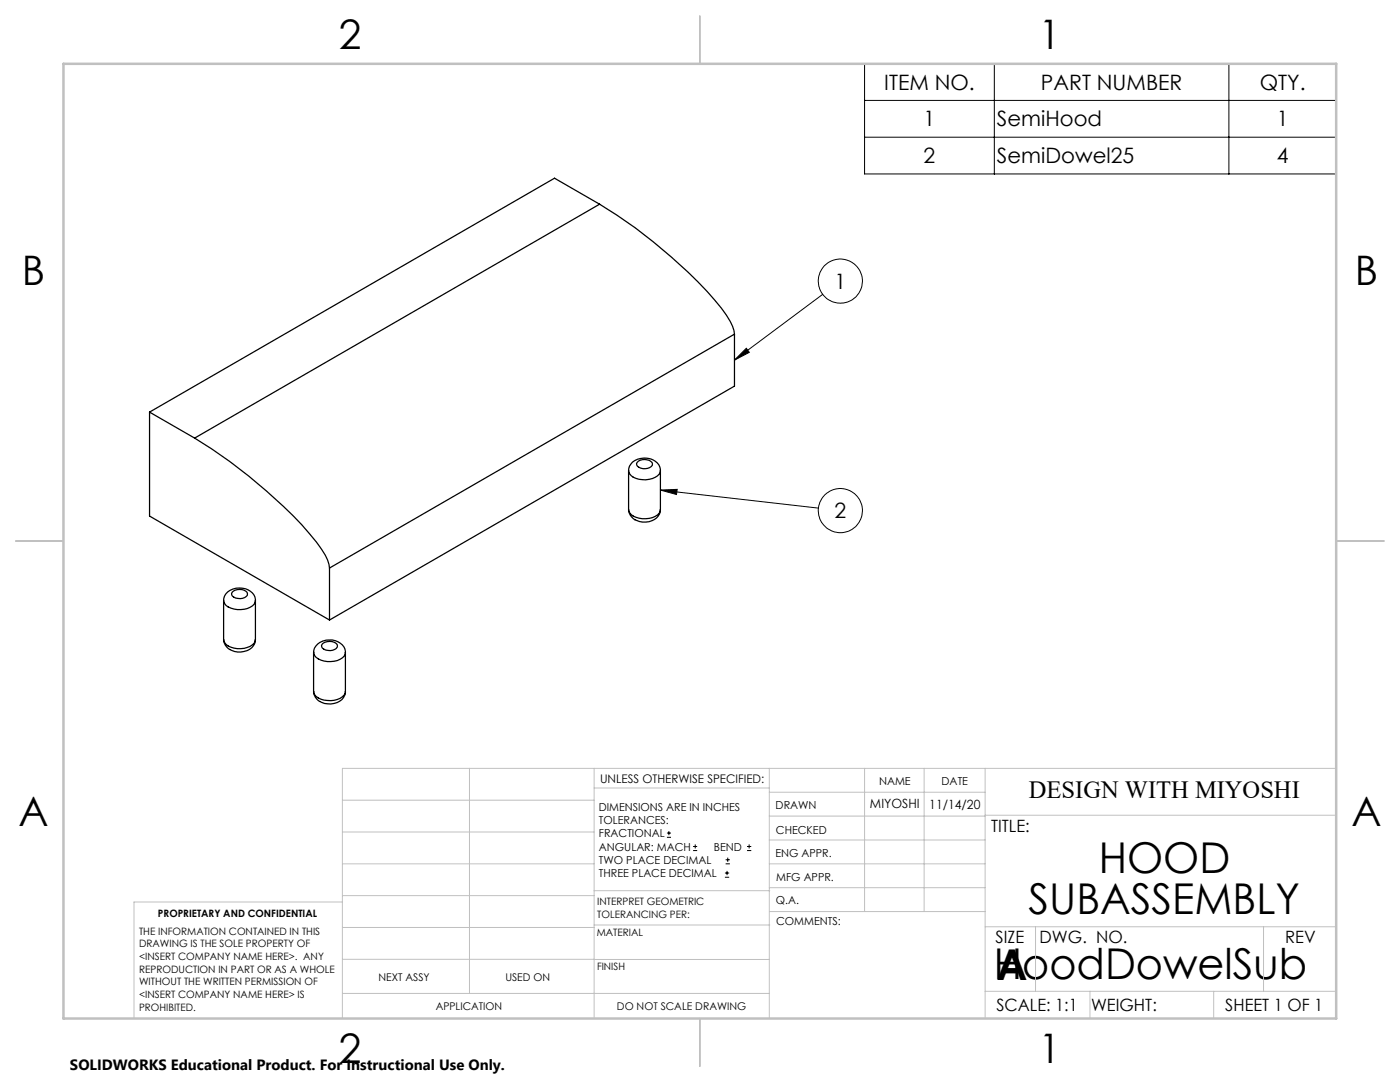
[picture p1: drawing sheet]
<svg xmlns="http://www.w3.org/2000/svg" width="279mm" height="216mm" viewBox="0 0 279 216" stroke-linecap="round" stroke-linejoin="round" font-family="sans-serif">
<g fill="none" stroke="#000" stroke-width=".2">
<path d="M172.5 12.7h94.2v22h-94.2zM198.4 12.7v22M245.3 12.7v22M172.5 20h94.2M172.5 27.4h94.2M164.2 58.7l-17.6 13.2M146.6 71.9l2.3-2.4 .6 .8zM131.8 97.8l3.3-.2-.1 1.1zM131.8 97.8l31.5 3.6M133.1 167.1h.8M133.1 166.2h.8M133.5 165.8v.9"/>
<path d="M138.3 169.7h.8M138.3 168.9h.8M138.7 168.5v.8M144.7 175h.8M144.7 174.2h.8M144.8 172.4h.9M144.8 171.6h.9M145.1 173.8v.8M145.2 171.1v.9M149.1 169.7h.8M149.1 168.9h.8M149.5 168.5v.8"/>
<circle cx="167.7" cy="56.1" r="4.4"/>
<circle cx="167.7" cy="101.9" r="4.4"/>
</g>
<g fill="none" stroke="#c0c0c0" stroke-width=".2">
<path d="M68.3 159.7h50.3M93.7 153.3v44.9M118.6 153.3v49.9M118.6 157.2h34.9M153.5 153.3v49.9M153.5 158.1h43.1M172.5 153.3v28.6M184.4 153.3v28.6M196.6 153.3v49.9M266.7 153.3h-198.4v49.9M68.3 178.7h50.3M68.3 172.4h50.3"/>
<path d="M68.3 166h50.3M68.3 180h-41.6v23.2M118.6 177.7h35M153.5 167.6h43.1M153.5 162.8h43.1M153.5 172.4h43.1M153.5 177.1h43.1M196.6 162.7h70.1M68.3 198.2h85.2M68.3 191.4l85.2 .1M68.3 185.1h50.3M118.6 184.6h35"/>
<path d="M153.6 181.9h43M196.6 197.8h70.1M196.6 184.9h70.1M206.7 184.9v12.9M217.5 197.8v5.4M242.2 197.8v5.4M252.2 184.9v12.9"/>
</g>
<path d="M139.7 3.2v9.5M3.1 107.9h9.6M266.7 107.9h9.5M139.7 203.2v9.6" fill="none" stroke="#c0c0c0" stroke-width=".25"/>
<path d="M12.7 12.7h254v190.5h-254z" fill="none" stroke="#c0c0c0" stroke-width=".5"/>
<path d="M148.9 69.5l.6 .8-2.9 1.6zM131.8 97.8l3.3-.2-.1 1.1z" fill="#000"/>
<g fill="none" stroke="#000" stroke-width=".25">
<path d="M119.7 40.7a90.4 90.4 0 0 1 25.3 22.2 7.8 7.8 0 0 1 1.6 3.8M119.7 40.7l-80.9 46.7M119.7 40.7l-9-5.1-80.9 46.6M146.6 66.7l-80.8 46.6M146.6 66.7v10.3l-80.8 46.7M29.8 82.2l9 5.2M29.8 82.2v20.8l36 20.7M38.8 87.4a102.2 102.2 0 0 1 23 19.1 18 18 0 0 1 3.9 6.1l.1 .7M125.4 93.9a2.76 2.76 0 0 1 3.2-2.5 2.88 2.88 0 0 1 3.2 2.5M125.4 93.9a2.18 2.18 0 0 0 2.1 1.7 3.9 3.9 0 0 0 4.3-1.3v-.4M125.4 93.9v7.8M127.4 92a2.29 2.29 0 0 1 2.7 .3 1.08 1.08 0 0 1-1.3 1.2 1.42 1.42 0 0 1-1.8-1z"/>
<path d="M131.8 93.9v7.8M44.6 119.8a2.76 2.76 0 0 1 3.1-2.5 2.88 2.88 0 0 1 3.3 2.5M44.6 119.8a2.11 2.11 0 0 0 2.1 1.7 4.4 4.4 0 0 0 4-1l.3-.7M44.6 119.8v7.8M46.4 118.1a2.23 2.23 0 0 1 2.9 .1 1.08 1.08 0 0 1-1.3 1.3 1.42 1.42 0 0 1-1.8-1.1zM51 119.8v7.8M65.8 113.3v10.4M125.4 101.7a2.88 2.88 0 0 0 3.5 2.5 2.73 2.73 0 0 0 2.9-2.5M125.4 101.7a2.18 2.18 0 0 0 2.1 1.7 3.8 3.8 0 0 0 4.3-1.4v-.3M44.6 127.6a2.88 2.88 0 0 0 3.4 2.5 2.73 2.73 0 0 0 3-2.5M44.6 127.6a2.18 2.18 0 0 0 2.1 1.7 4.4 4.4 0 0 0 4-1l.3-.7M62.6 130.2a2.2 2.2 0 0 0 2.1 1.7 3.7 3.7 0 0 0 4.2-1.4 2.71 2.71 0 0 0-3.2-2.8 2.76 2.76 0 0 0-3.1 2.5"/>
<path d="M62.6 130.2v7.8a2.18 2.18 0 0 0 2.1 1.7 3.8 3.8 0 0 0 4.2-1.4v-.3M62.6 138a2.82 2.82 0 0 0 3.4 2.5 2.73 2.73 0 0 0 2.9-2.5M64.3 128.5a2.23 2.23 0 0 1 3 .1 1.08 1.08 0 0 1-1.4 1.2 1.42 1.42 0 0 1-1.7-1zM68.9 130.2v7.8"/>
</g>
<g font-size="8.5">
<text x="219.3" y="174.2">HOOD</text>
<text x="205.3" y="182.3">SUBASSEMBLY</text>
<text x="198.4" y="195.4">HoodDowelSub</text>
<text x="198.9" y="195.5">A</text>
</g>
<g font-size="8.1">
<text x="67.6" y="9.7">2</text>
<text x="207.3" y="9.7">1</text>
<text x="4.4" y="57">B</text>
<text x="270.4" y="57">B</text>
<text x="3.7" y="164.9">A</text>
<text x="269.7" y="164.9">A</text>
<text x="67.6" y="212.2">2</text>
<text x="207.3" y="212.2">1</text>
</g>
<text font-size="4.9" x="205.3" y="159.3">DESIGN WITH MIYOSHI</text>
<g font-size="4.2">
<text x="176.5" y="17.9">ITEM NO.</text>
<text x="207.7" y="17.9">PART NUMBER</text>
<text x="251.4" y="17.9">QTY.</text>
<text x="184.3" y="25.2">1</text>
<text x="199" y="25.2">SemiHood</text>
<text x="254.8" y="25.2">1</text>
<text x="184.3" y="32.5">2</text>
<text x="199" y="32.5">SemiDowel25</text>
<text x="254.8" y="32.5">4</text>
<text x="166.6" y="57.6">1</text>
<text x="166.6" y="103.4">2</text>
</g>
<g font-size="3.4">
<text x="197.8" y="166">TITLE:</text>
<text x="198.7" y="188.1">SIZE</text>
<text x="207.5" y="188.1">DWG. NO.</text>
<text x="256.5" y="188.2">REV</text>
<text x="198.8" y="201.7">SCALE: 1:1</text>
<text x="217.7" y="201.8">WEIGHT:</text>
<text x="244.5" y="201.7">SHEET 1 OF 1</text>
</g>
<text font-size="3" x="14" y="213.5">SOLIDWORKS Educational Product. For Instructional Use Only.</text>
<g font-size="2.5">
<text x="173.6" y="161.3">MIYOSHI</text>
<text x="185.5" y="161.4">11/14/20</text>
</g>
<text font-size="2.4" x="119.8" y="156.2">UNLESS OTHERWISE SPECIFIED:</text>
<g font-size="2.2">
<text x="119.5" y="161.8">DIMENSIONS ARE IN INCHES</text>
<text x="154.8" y="161.4">DRAWN</text>
<text x="175.4" y="156.6">NAME</text>
<text x="187.9" y="156.7">DATE</text>
<text x="119.5" y="164.4">TOLERANCES:</text>
<text x="119.5" y="167.1">FRACTIONAL</text>
<text x="154.9" y="166.3">CHECKED</text>
<text x="119.5" y="169.7">ANGULAR: MACH</text>
<text x="119.5" y="172.4">TWO PLACE DECIMAL</text>
<text x="142.5" y="169.7">BEND</text>
<text x="154.8" y="171">ENG APPR.</text>
<text x="119.5" y="175">THREE PLACE DECIMAL</text>
<text x="154.9" y="175.7">MFG APPR.</text>
<text x="154.9" y="180.4">Q.A.</text>
<text x="154.9" y="184.6">COMMENTS:</text>
</g>
<g font-size="2.1">
<text x="75.5" y="195.7">NEXT ASSY</text>
<text x="100.9" y="195.7">USED ON</text>
<text x="86.9" y="201.5">APPLICATION</text>
<text x="123.1" y="201.6">DO NOT SCALE DRAWING</text>
</g>
<g font-size="2">
<text x="31.5" y="182.9">PROPRIETARY AND CONFIDENTIAL</text>
<text x="119.2" y="180.6">INTERPRET GEOMETRIC</text>
<text x="119.2" y="183.1">TOLERANCING PER:</text>
<text x="27.8" y="186.5">THE INFORMATION CONTAINED IN THIS</text>
<text x="27.8" y="189">DRAWING IS THE SOLE PROPERTY OF</text>
<text x="27.8" y="191.6">&lt;INSERT COMPANY NAME HERE&gt;. ANY</text>
<text x="119.1" y="186.7">MATERIAL</text>
<text x="27.8" y="194.1">REPRODUCTION IN PART OR AS A WHOLE</text>
<text x="27.8" y="196.6">WITHOUT THE WRITTEN PERMISSION OF</text>
<text x="119.1" y="193.5">FINISH</text>
<text x="27.8" y="199.1">&lt;INSERT COMPANY NAME HERE&gt; IS</text>
<text x="27.8" y="201.7">PROHIBITED.</text>
</g>
</svg>
